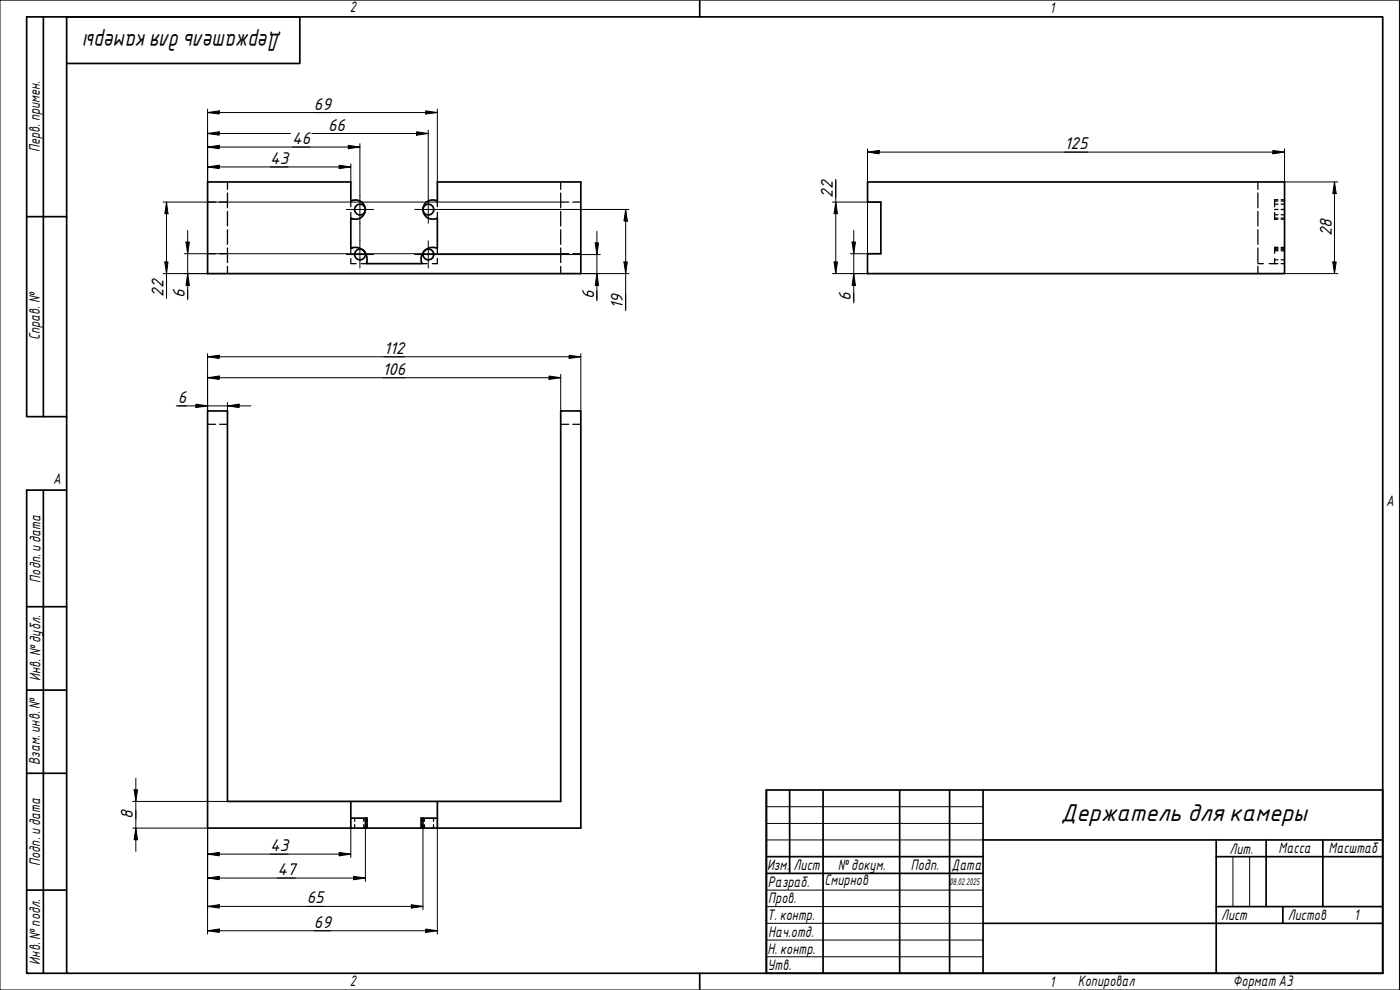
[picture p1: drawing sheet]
<svg xmlns="http://www.w3.org/2000/svg" width="420mm" height="297mm" viewBox="0 0 420 297" stroke-linecap="round" stroke-linejoin="round" font-family="sans-serif">
<g fill="none" stroke="#000" stroke-width=".38">
<path d="M68.3 54.6v2.2M68.3 57.9v4.4M168.3 54.6v2.2M168.3 57.9v4.4M377.5 54.6v2.2M377.5 57.9v4.4M383.5 59.9h-1v2.1M384.5 59.9h1M62.3 76.1h2.4M62.3 60.6h2.4M65.9 76.1h2.4M65.9 60.6h2.4"/>
<path d="M68.3 63.4v4.4M68.3 68.9v4.4M68.3 74.4v4.4M68.3 79.9v2.2M105.3 77.6v1.5h1.6M105.3 60.3v1.7M105.3 63.7v1.8M105.3 74.5v1.5M108.4 79.1h1.6M126.6 79.1h1.5M131.3 77.6v1.5h-1.6M131.3 60.3v1.7"/>
<path d="M131.3 63.7v1.8M131.3 74.5v1.5M168.3 76.1h2.4M168.3 60.6h2.4M168.3 63.4v4.4M168.3 68.9v4.4M168.3 74.4v4.4M168.3 79.9v2.2M171.9 76.1h2.4M171.9 60.6h2.4M377.5 79.1h1.7M377.5 63.4v4.4"/>
<path d="M377.5 68.9v4.4M377.5 74.4v4.4M377.5 79.9v2.2M380.9 79.1h2.6M382.5 63.7v2.1h1M382.5 74.3v1.7M382.5 77.6v1.5M382.5 60.3h1M382.5 62.9h1M382.5 65.5h1M382.5 74.5h1M382.5 75.2h1"/>
<path d="M382.5 61.3h1M382.5 64.4h1M382.5 74.2h1M382.5 74.8h1M382.5 78h1M384.5 79.1h1M384.5 60.3h1M384.5 62.9h1M384.5 65.5h1M384.5 74.5h1M384.5 75.2h1M384.5 61.3h1"/>
<path d="M384.5 64.4h1M384.5 65.8h1M384.5 74.2h1M384.5 74.8h1M384.5 78h1M62.3 127.3h2.4M65.9 127.3h2.4M168.3 127.3h2.4M171.9 127.3h2.4M106.4 245.5v.9M106.4 247.4v1.1M109.2 245.5v.9"/>
<path d="M109.2 247.4v1.1M109.7 245.5v.9M109.7 247.4v1.1M110 245.5v.9M110 247.4v1.1M126.6 245.5v.9M126.6 247.4v1.1M126.9 245.5v.9M126.9 247.4v1.1M127.4 245.5v.9M127.4 247.4v1.1M130.1 245.5v.9"/>
<path d="M130.1 247.4v1.1"/>
</g>
<g fill="none" stroke="#000" stroke-width=".51">
<path d="M260.3 54.6h125.2v27.5h-125.2v-6h4.1v-15.5h-4.1zM105.8 60.1a2.91 2.91 0 0 1 3.8 3.1 2.91 2.91 0 0 1-4.3 2.3v9a3.5 3.5 0 0 1 3.7 .6 3.5 3.5 0 0 1 1.1 3.5M105.8 60.1l-.5 .2v-5.7h-43v27.5h112v-27.5h-43v5.7l-.5-.2M130.8 60.1a2.91 2.91 0 0 0-3.9 3.1 2.91 2.91 0 0 0 4.4 2.3v9a3.6 3.6 0 0 0-3.9 .7 3.6 3.6 0 0 0-.8 3.9h-16.6l.1-.5M105.3 245.5h4.9v3M105.3 240.5v8h4.4v-3M109.7 248.5h16.7M126.4 248.5h.5M126.9 245.5v3h47.4v-125.2h-6v117.2h-100v-117.2h-6v125.2h43M126.9 245.5h4.4M126.9 245.5h-.5v3M131.3 240.5v8"/>
<circle cx="108" cy="62.9" r="1.62"/>
<circle cx="108" cy="76.3" r="1.62"/>
<circle cx="128.6" cy="62.9" r="1.62"/>
<circle cx="128.6" cy="76.3" r="1.62"/>
</g>
<g fill="#000">
<circle cx="382.5" cy="74.3" r=".19"/>
<circle cx="382.5" cy="65.6" r=".19"/>
<circle cx="382.5" cy="74.2" r=".19"/>
</g>
<path d="M20 5.1h395v286.9h-395zM210 0v5.1M210 292v5" fill="none" stroke="#000" stroke-width=".51"/>
<path d="M0 0h420v297h-420z" fill="none" stroke="#000" stroke-width=".3"/>
<g fill="none" stroke="#000" stroke-width=".51">
<path d="M230 237h185v55h-185zM237 237v25.1M247 237v55M270 237v55M285 237v55M295 237v55M230 257h65M295 252h120M365 257h50M365 252v40M380 252v20M397 252v20"/>
<path d="M230 262.1h65M295 277h120M365 272h50M385 272v5"/>
</g>
<path d="M230 242h65M230 247.1h65M230 252h65M370 257v15M375 257v15M230 267.1h65M230 272h65M230 277h65M230 282.1h65M230 287.1h65" fill="none" stroke="#000" stroke-width=".3"/>
<path d="M13 5.1v119.9M20 19h70v-13.9h-82v119.9h12M8 65h12M13 147.1v144.9M20 147.1h-12v144.9h12M8 182h12M8 207.1h12M8 232h12M8 267.1h12" fill="none" stroke="#000" stroke-width=".51"/>
<g fill="none" stroke="#000" stroke-width=".3">
<path d="M62.3 33.8l3.5-.5v.9zM62.3 32.8v49.3M62.3 33.8h69M125 39.5l3.5 .6-3.5 .5zM127.8 33.3l3.5 .5-3.5 .4zM128.5 39v19.8M131.3 32.8v21.8M62.3 44.1l3.5-.5v1zM62.3 40.1l3.5-.6v1.1zM62.3 50.1l3.5-.5v1zM62.3 44.1h45.7M62.3 40.1h24.9"/>
<path d="M62.3 50.1h43M93.6 40.1h34.9M101.8 49.6l3.5 .5-3.5 .5zM104.5 43.6l3.5 .5-3.5 .5zM105.3 49.1v5.5M108 43.1v15.7M250.8 53.8v28.3M260.3 45.6l3.5-.5v1.1zM260.3 45.6h125.2M260.3 44.7v31.4M382 45.1l3.5 .5-3.5 .6zM385.5 44.7v9.9h16"/>
<path d="M400.5 54.6l.5 3.5h-1zM400.5 54.6v27.5M49 60.6h58.9M49.5 78.6h.9l-.4 3.5zM50 60.6l.4 3.5h-.9zM50 60.6v29M55.3 76.1h52.6M55.8 72.6h1l-.5 3.5zM56.3 69.1v20.9M108 67v5.2M108.1 60.6h20.4M108.1 76.1h20.4"/>
<path d="M128.7 60.6h39.6M128.7 76.1h39.6M132.7 76.4h47.4M132.7 62.9h56.1M178.6 72.9h1l-.5 3.5zM179.1 69.4v20.9M187.3 78.6h1l-.5 3.5zM187.8 62.9l.5 3.4h-1zM187.8 62.9v30.3M249.8 60.6h14.6M250.3 78.6h1l-.5 3.5zM250.8 60.6l.5 3.5h-1z"/>
<path d="M255.2 76.1h9.2M255.7 72.6h1l-.5 3.5zM256.2 69.1v21.8M400 78.6h1l-.5 3.5zM49 82.1h139.8M56.3 82.1l.5 3.5h-1zM179.1 82.1l.5 3.5h-1zM249.8 82.1h151.7M256.2 82.1l.5 3.5h-1zM62.3 107l3.5-.4v1zM62.3 113.3l3.5-.5v1zM62.3 107h112"/>
<path d="M62.3 106.1v17.2M62.3 113.3h106M164.8 112.8l3.5 .5-3.5 .5zM168.3 112.3v11M170.8 106.6l3.5 .4-3.5 .6zM174.3 106.1v17.2M52.9 121.8h22.4M58.8 121.3l3.5 .5-3.5 .5zM68.3 121.8l3.5-.5v1zM68.3 120.8v2.5M40.3 237h1l-.5 3.5zM40.8 233.5v21.9"/>
<path d="M39.8 248.5h22.5v31.8M39.8 240.5h128.5M40.8 248.5l.5 3.5h-1zM62.3 256.3l3.5-.5v1zM62.3 256.3h43M101.8 255.8l3.5 .5-3.5 .5zM105.3 248.5v8.8M109.7 248.5v16M126.9 248.5v24.5M131.3 248.5v31.8M62.3 272l3.5-.6v1.1zM62.3 279.3l3.5-.5v1z"/>
<path d="M62.3 263.4l3.5-.5v1.1zM62.3 272h64.6M62.3 279.3h69M62.3 263.4h47.4M106.1 262.9l3.6 .5-3.6 .6zM123.4 271.4l3.5 .6-3.5 .5zM127.8 278.8l3.5 .5-3.5 .5z"/>
</g>
<g fill="#000">
<path d="M62.3 40.1l3.5-.6v1.1z" fill-rule="evenodd"/>
<path d="M62.3 33.8l3.5-.5v.9z" fill-rule="evenodd"/>
<path d="M127.8 33.3l3.5 .5-3.5 .4z" fill-rule="evenodd"/>
<path d="M62.3 44.1l3.5-.5v1z" fill-rule="evenodd"/>
<path d="M62.3 50.1l3.5-.5v1z" fill-rule="evenodd"/>
<path d="M101.8 49.6l3.5 .5-3.5 .5z" fill-rule="evenodd"/>
<path d="M104.5 43.6l3.5 .5-3.5 .5z" fill-rule="evenodd"/>
<path d="M125 39.5l3.5 .6-3.5 .5z" fill-rule="evenodd"/>
<path d="M260.3 45.6l3.5-.5v1.1z" fill-rule="evenodd"/>
<path d="M382 45.1l3.5 .5-3.5 .6z" fill-rule="evenodd"/>
<path d="M400.5 54.6l.5 3.5h-1z" fill-rule="evenodd"/>
<path d="M49.5 78.6h.9l-.4 3.5z" fill-rule="evenodd"/>
<path d="M50 60.6l.4 3.5h-.9z" fill-rule="evenodd"/>
<path d="M55.8 72.6h1l-.5 3.5z" fill-rule="evenodd"/>
<path d="M178.6 72.9h1l-.5 3.5z" fill-rule="evenodd"/>
<path d="M187.3 78.6h1l-.5 3.5z" fill-rule="evenodd"/>
<path d="M187.8 62.9l.5 3.4h-1z" fill-rule="evenodd"/>
<path d="M250.3 78.6h1l-.5 3.5z" fill-rule="evenodd"/>
<path d="M250.8 60.6l.5 3.5h-1z" fill-rule="evenodd"/>
<path d="M255.7 72.6h1l-.5 3.5z" fill-rule="evenodd"/>
<path d="M400 78.6h1l-.5 3.5z" fill-rule="evenodd"/>
<path d="M56.3 82.1l.5 3.5h-1z" fill-rule="evenodd"/>
<path d="M179.1 82.1l.5 3.5h-1z" fill-rule="evenodd"/>
<path d="M256.2 82.1l.5 3.5h-1z" fill-rule="evenodd"/>
<path d="M62.3 107l3.5-.4v1z" fill-rule="evenodd"/>
<path d="M62.3 113.3l3.5-.5v1z" fill-rule="evenodd"/>
<path d="M164.8 112.8l3.5 .5-3.5 .5z" fill-rule="evenodd"/>
<path d="M170.8 106.6l3.5 .4-3.5 .6z" fill-rule="evenodd"/>
<path d="M58.8 121.3l3.5 .5-3.5 .5z" fill-rule="evenodd"/>
<path d="M68.3 121.8l3.5-.5v1z" fill-rule="evenodd"/>
<path d="M40.3 237h1l-.5 3.5z" fill-rule="evenodd"/>
<path d="M40.8 248.5l.5 3.5h-1z" fill-rule="evenodd"/>
<path d="M62.3 256.3l3.5-.5v1z" fill-rule="evenodd"/>
<path d="M101.8 255.8l3.5 .5-3.5 .5z" fill-rule="evenodd"/>
<path d="M62.3 272l3.5-.6v1.1z" fill-rule="evenodd"/>
<path d="M62.3 279.3l3.5-.5v1z" fill-rule="evenodd"/>
<path d="M62.3 263.4l3.5-.5v1.1z" fill-rule="evenodd"/>
<path d="M106.1 262.9l3.6 .5-3.6 .6z" fill-rule="evenodd"/>
<path d="M123.4 271.4l3.5 .6-3.5 .5z" fill-rule="evenodd"/>
<path d="M127.8 278.8l3.5 .5-3.5 .5z" fill-rule="evenodd"/>
</g>
<path d="M108 58.8v8.2M128.5 58.8v8.2M103.9 62.9h8.2M103.9 76.4h8.2M108 72.2v8.2M124.5 62.9h8.2M124.5 76.4h8.2M128.5 72.2v8.2" fill="none" stroke="#000" stroke-width=".3"/>
<g font-size="7">
<text x="84.5" y="10.3" transform="rotate(180 84.5 10.3)">Держатель длякамеры</text>
<text x="318.4" y="246.2">Держатель для камеры</text>
</g>
<g font-size="4.9">
<text x="94.2" y="32.9">69</text>
<text x="98.5" y="39.2">66</text>
<text x="87.7" y="43.2">46</text>
<text x="319.5" y="44.8">125</text>
<text x="81.1" y="49.2">43</text>
<text x="249.9" y="59.4" transform="rotate(-90 249.9 59.4)">22</text>
<text x="399.7" y="70.9" transform="rotate(-90 399.7 70.9)">28</text>
<text x="49.1" y="89.1" transform="rotate(-90 49.1 89.1)">22</text>
<text x="55.4" y="89.5" transform="rotate(-90 55.4 89.5)">6</text>
<text x="178.3" y="89.8" transform="rotate(-90 178.3 89.8)">6</text>
<text x="186.9" y="92.7" transform="rotate(-90 186.9 92.7)">19</text>
<text x="255.3" y="90.4" transform="rotate(-90 255.3 90.4)">6</text>
<text x="115.2" y="106.2">112</text>
<text x="114.8" y="112.4">106</text>
<text x="53.4" y="120.9">6</text>
<text x="39.9" y="245.7" transform="rotate(-90 39.9 245.7)">8</text>
<text x="81.1" y="255.4">43</text>
<text x="83.2" y="262.5">47</text>
<text x="92.1" y="271.1">65</text>
<text x="94.2" y="278.4">69</text>
</g>
<g font-size="4.4">
<text x="105" y="3.7">2</text>
<text x="315" y="3.8">1</text>
<text x="11.9" y="45.6" transform="rotate(-90 11.9 45.6)">Перв. примен.</text>
<text x="12" y="102.2" transform="rotate(-90 12 102.2)">Справ. №</text>
<text x="16" y="145.2">A</text>
<text x="416" y="151.7">A</text>
<text x="12.2" y="174.8" transform="rotate(-90 12.2 174.8)">Подп. идата</text>
<text x="12.2" y="204.3" transform="rotate(-90 12.2 204.3)">Инв. №дубл.</text>
<text x="12" y="229.5" transform="rotate(-90 12 229.5)">Взам. инв. №</text>
<text x="369" y="256.1">Лит.</text>
<text x="383.7" y="256.1">Масса</text>
<text x="398.7" y="256.1">Масштаб</text>
<text x="12.1" y="259.8" transform="rotate(-90 12.1 259.8)">Подп. идата</text>
<text x="230.2" y="261.1">Изм.</text>
<text x="238.2" y="261.1">Лист</text>
<text x="251.5" y="261">№докум.</text>
<text x="273.4" y="261.2">Подп.</text>
<text x="285.6" y="261.2">Дата</text>
<text x="230.4" y="266.1">Разраб.</text>
<text x="247.4" y="265.7">Смирнов</text>
<text x="230.6" y="271.1">Пров.</text>
<text x="230.3" y="276.1">Т. контр.</text>
<text x="230.5" y="281.1">Нач.отд.</text>
<text x="366.5" y="276.1">Лист</text>
<text x="386.5" y="276.1">Листов</text>
<text x="406.4" y="276">1</text>
<text x="230.4" y="286.1">Н. контр.</text>
<text x="12.1" y="289.4" transform="rotate(-90 12.1 289.4)">Инв. №подл.</text>
<text x="230.3" y="291.1">Утв.</text>
<text x="105" y="295.9">2</text>
<text x="315" y="296.1">1</text>
<text x="323.5" y="295.8">Копировал</text>
<text x="370" y="295.8">Формат А3</text>
</g>
<text font-size="2.8" x="285" y="265.5">08.02.2025</text>
</svg>
